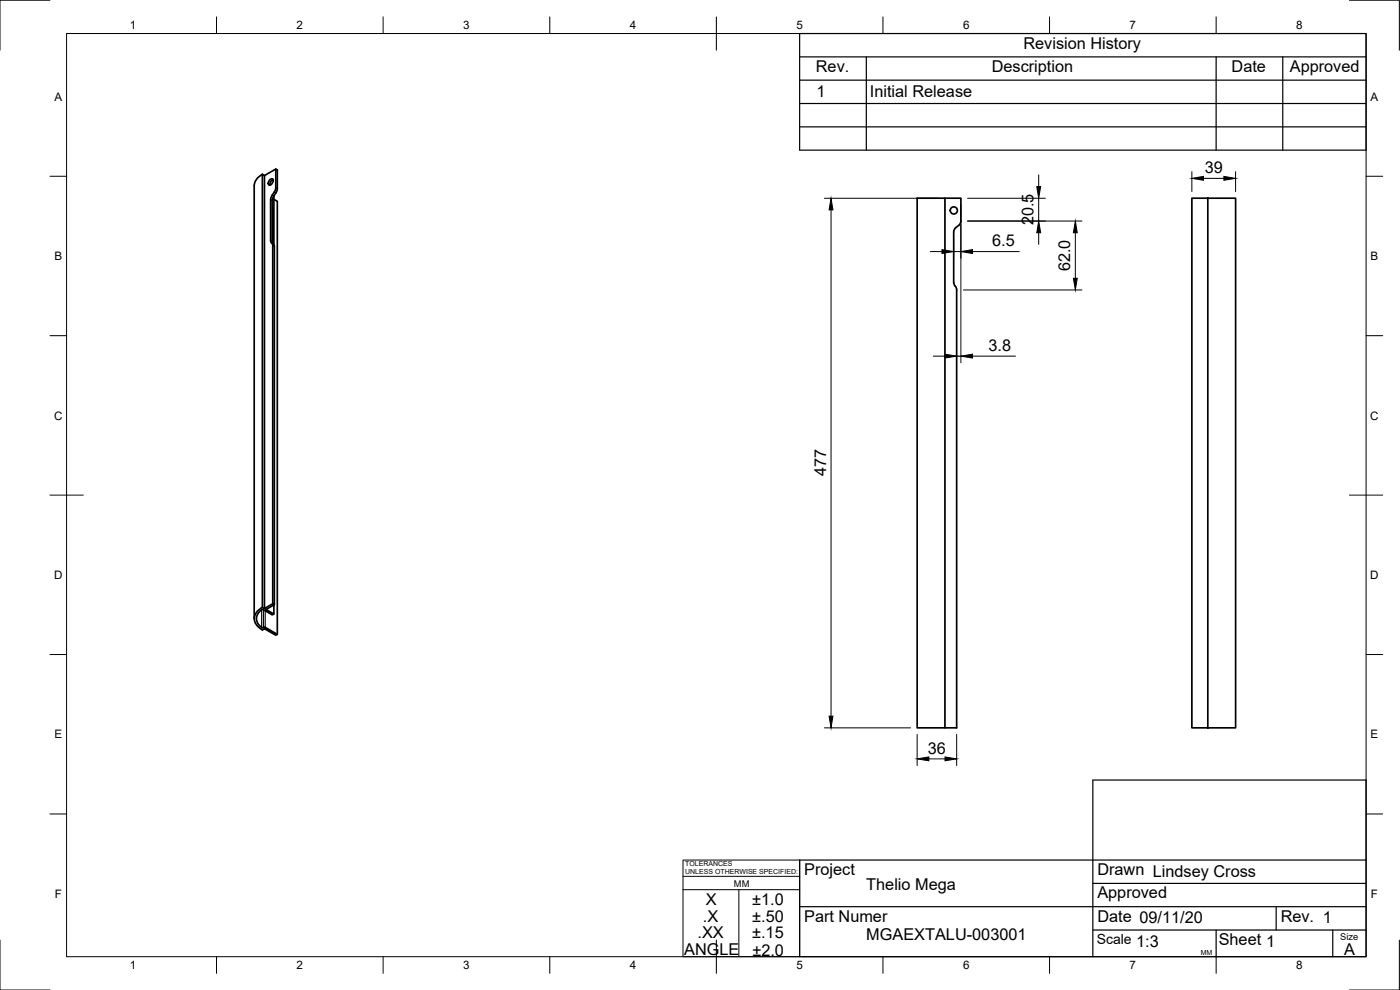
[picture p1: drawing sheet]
<svg xmlns="http://www.w3.org/2000/svg" width="420mm" height="297mm" viewBox="0 0 420 297" stroke-linecap="round" stroke-linejoin="round" font-family="sans-serif">
<!-- layer: Visible -->
<g fill="none" stroke="#000" stroke-width=".51">
<path d="M78.7 52.3l-1.1 .8-.8 1-.5 1.6v129.9M79.4 52.7l-.7-.4v129.9l.7 .4M81 54l.8-.3a1.25 1.25 0 0 1-1.1 1.8 1.07 1.07 0 0 1 .3-1.5zM81.2 59.9v12.3M81.2 59.9l.3-1 1.2-2.2 .1-6-3.4 2v129.9l2.5-1.4M81.7 54l.3 .2M82 53.9a1.54 1.54 0 0 0-1 1.7M82.2 59.8l1 .6v129.9M82.2 58.8v14.7M82.8 50.7l.4 .3v5.9l-1.2 2.3-.3 1v12.3l.6 1.5v107.4l-2.5 1.5 2.4 1.3-.5 .3-2.8-1.6a2.9 2.9 0 0 0-1.9 2.7 2.9 2.9 0 0 0 1.9 2.7l.7-.1 3.6 2.1-.4 .3-3.4-2-.7 .4M283.6 59.5h4.8l-.1 7.2a3.2 3.2 0 0 1-1.7 1.9l-.4 1v15.1l.9 2.3v131.4h-11.8v-158.9h8.3v158.9M362.5 59.5h8.3v158.9h-13.1v-158.9h4.8v158.9"/>
<path d="M81.2 72.2l.4 .8M81.6 73l.3 .7v107.5l.4 .2M78.7 182.2a3.6 3.6 0 0 0-2.4 3.4 3.6 3.6 0 0 0 2.4 3.4M82.2 181.5v2.7"/>
<circle cx="286.2" cy="63.1" r="1.07"/>
</g>
<!-- layer: Visible Narrow -->
<path d="M81.2 59.9l.5 .3M81.7 58.6l.4 .2M82.3 57.7l.5 .2M82.8 56.3l.4 .3M81.2 72.2l.5 .3M81.5 73l.5 .3M81.9 73.7l.4 .3M78.5 183v5.3M79 182.9v5.4M79.1 183v5.2M79.6 183.3v4.9" fill="none" stroke="#000" stroke-width=".3"/>
<!-- layer: Border -->
<g fill="none" stroke="#000" stroke-width=".3">
<path d="M15 .1h-15v15M20 10.1h390v276.9h-390zM65 5.1v5M115 5.1v5M165 5.1v5M215 5.1v10M265 5.1v5M315 5.1v5M365 5.1v5M405 .1h15v15M15 52.9h5M410 52.9h5"/>
<path d="M15 100.7h5M410 100.7h5M15 148.6h10M405 148.6h10M15 196.4h5M410 196.4h5M15 244.2h5M410 244.2h5M0 282.1v14.9h15M65 287v5M115 287v5M165 287v5"/>
<path d="M215 282.1v9.9M265 287v5M315 287v5M365 287v5M420 282.1v14.9h-15"/>
</g>
<!-- layer: TitleBlock -->
<g fill="none" stroke="#000" stroke-width=".36">
<path d="M240 10.1h170v34.9h-170zM240 17.1h170M260 17.1v27.9M365 17.1v27.9M385 17.1v27.9M240 38.1h170M240 31.1h170M240 24.1h170M410 258h-170v29h170v-53h-82v53M240 272h170M328 279h82M328 265.1h82"/>
<path d="M365 279v8M383 272v7M400 279v8"/>
</g>
<path d="M205 258h35v29h-35zM205 262.9h35M205 266.9h35M221.7 266.9v20" fill="none" stroke="#000" stroke-width=".3"/>
<!-- layer: Dimensions -->
<g fill="none" stroke="#000" stroke-width=".3">
<path d="M247.4 59.5h34.2M290.4 59.5h23.3M311.7 52.5v3.5M311.7 59.5v6.8M357.7 51.5v6M361.2 53.5h6.1M370.8 51.5v6M249.4 63v151.9M279.2 75.5h3.5M286.2 71.6v5.9M286.2 75.5h2.2M288.4 61.5v47.3"/>
<path d="M290.4 66.3h34.3M291.9 75.5h14M311.7 69.8v3.5M322.7 69.8v13.7M289.1 87h35.6M280.1 106.9h3.5M287.1 108.7v.1M287.1 106.9h1.3M291.9 106.9h12.9M247.4 218.4h25.9M275.3 220.4v9.3M278.8 227.7h4.8"/>
<path d="M287.1 220.4v9.3"/>
</g>
<g fill="#000" stroke="#000" stroke-width=".3">
<path d="M311.1 56h1.2l-.6 3.5zM357.7 53.5l3.5-.6v1.2zM367.3 52.9l3.5 .6-3.5 .6zM249.4 59.5l.6 3.5h-1.2zM282.7 74.9l3.5 .6-3.5 .6zM288.4 75.5l3.5-.6v1.2zM311.7 66.3l.6 3.5h-1.2zM322.7 66.3l.6 3.5h-1.2zM322.1 83.5h1.2l-.6 3.5zM283.6 106.3l3.5 .6-3.5 .5zM288.4 106.9l3.5-.6v1.1zM248.8 214.9h1.2l-.6 3.5z"/>
<path d="M275.3 227.7l3.5-.6v1.2zM283.6 227.1l3.5 .6-3.5 .6z"/>
</g>
<g font-size="4.9">
<text x="307.1" y="14.6">Revision History</text>
<text x="244.9" y="21.6">Rev.</text>
<text x="297.6" y="21.6">Description</text>
<text x="369.6" y="21.6">Date</text>
<text x="387.1" y="21.6">Approved</text>
<text x="245" y="29.1">1</text>
<text x="261.1" y="29.1">Initial Release</text>
<text x="361.5" y="52">39</text>
<text x="310.2" y="67.6" transform="rotate(-90 310.2 67.6)">20.5</text>
<text x="297.8" y="73.9">6.5</text>
<text x="321.2" y="81.4" transform="rotate(-90 321.2 81.4)">62.0</text>
<text x="296.7" y="105.3">3.8</text>
<text x="247.9" y="142.9" transform="rotate(-90 247.9 142.9)">477</text>
<text x="278.5" y="226.1">36</text>
<text x="241.3" y="262.6">Project</text>
<text x="329.3" y="262.6">Drawn Lindsey Cross</text>
<text x="260" y="267">Thelio Mega</text>
<text x="329.3" y="269.5">Approved</text>
<text x="211.9" y="271.6">X</text>
<text x="225.8" y="271.6">±1.0</text>
<text x="209.3" y="281.5">.XX</text>
<text x="211" y="276.5">.X</text>
<text x="225.7" y="281.6">±.15</text>
<text x="225.8" y="276.6">±.50</text>
<text x="241.3" y="276.5">Part Numer</text>
<text x="329.3" y="276.5">Date 09/11/20</text>
<text x="384.3" y="276.5">Rev. 1</text>
<text x="205.3" y="286.6">ANGLE</text>
<text x="225.8" y="286.7">±2.0</text>
<text x="260" y="282.1">MGAEXTALU-003001</text>
<text x="341" y="284">1:3</text>
<text x="365.8" y="283.6">Sheet 1</text>
<text x="403.4" y="286.5">A</text>
</g>
<text font-size="4.2" x="329.1" y="283.1">Scale</text>
<g font-size="3.5">
<text x="39" y="8.8">1</text>
<text x="89" y="8.8">2</text>
<text x="139" y="8.8">3</text>
<text x="189" y="8.8">4</text>
<text x="239" y="8.8">5</text>
<text x="289" y="8.8">6</text>
<text x="339" y="8.8">7</text>
<text x="389" y="8.8">8</text>
<text x="16.3" y="30.2">A</text>
<text x="411.3" y="30.2">A</text>
<text x="16.3" y="78">B</text>
<text x="411.3" y="78">B</text>
<text x="16.2" y="125.9">C</text>
<text x="411.2" y="125.9">C</text>
<text x="16.2" y="173.7">D</text>
<text x="411.2" y="173.7">D</text>
<text x="16.3" y="221.6">E</text>
<text x="411.3" y="221.6">E</text>
<text x="16.4" y="269.4">F</text>
<text x="411.4" y="269.4">F</text>
<text x="39" y="290.8">1</text>
<text x="89" y="290.8">2</text>
<text x="139" y="290.8">3</text>
<text x="189" y="290.8">4</text>
<text x="239" y="290.8">5</text>
<text x="289" y="290.8">6</text>
<text x="339" y="290.8">7</text>
<text x="389" y="290.8">8</text>
</g>
<g font-size="2.8">
<text x="220.3" y="266.1">MM</text>
<text x="402.3" y="282.1">Size</text>
</g>
<g font-size="2.1">
<text x="205.6" y="259.8">TOLERANCES</text>
<text x="205.6" y="262.3">UNLESS OTHERWISE SPECIFIED:</text>
<text x="360.4" y="286.5">MM</text>
</g>
</svg>
